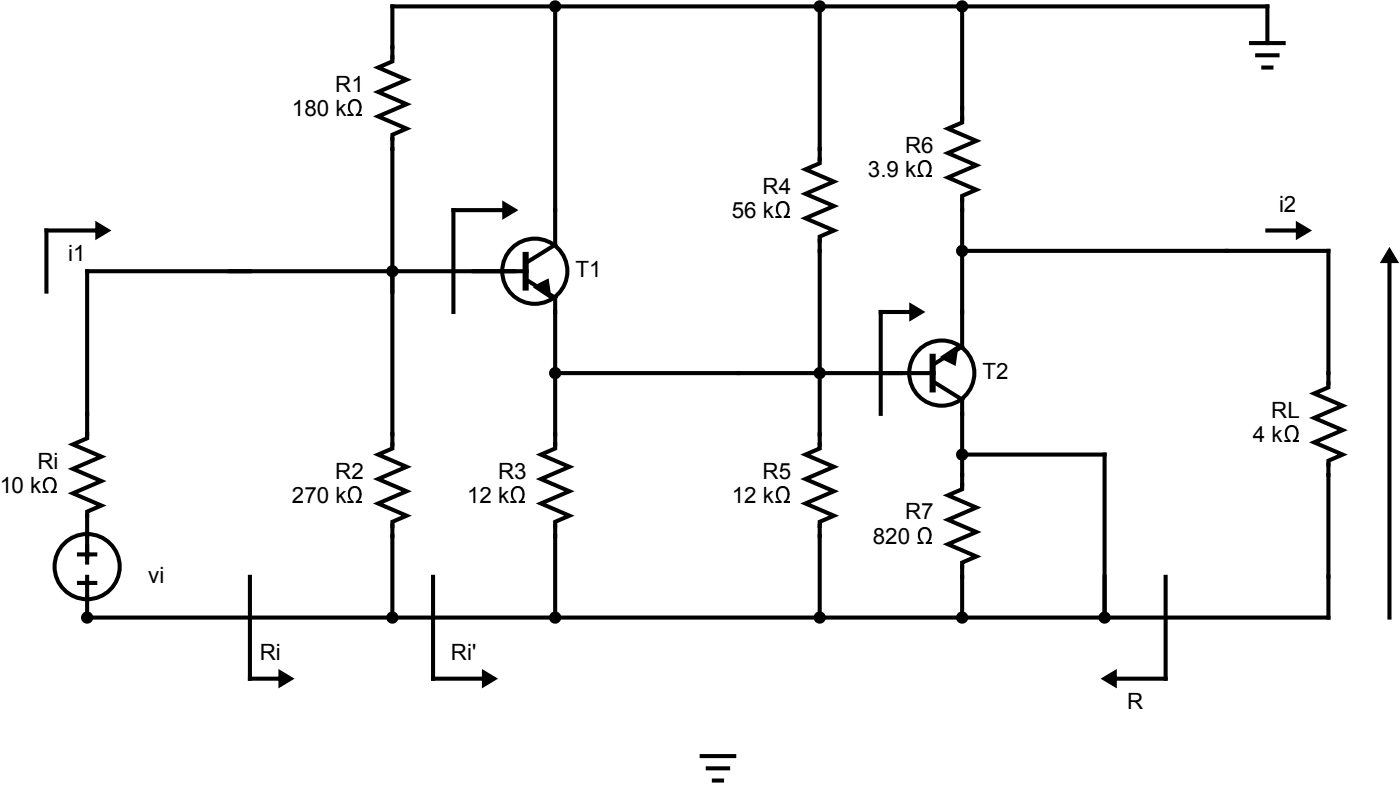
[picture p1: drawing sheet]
<svg xmlns="http://www.w3.org/2000/svg" width="182mm" height="102mm" viewBox="0 0 182 102" stroke-linecap="round" stroke-linejoin="round" font-family="sans-serif">
<g fill="none" stroke="#000" stroke-width=".53">
<path d="M72.2 .8v31l-3.9 2.4M106.6 .8v20.4l-1.9 .8 3.7 1.6-3.7 1.6 3.7 1.6-3.7 1.5 3.7 1.6-1.8 .8v27.5l-1.9 .8 3.7 1.6-3.7 1.6 3.7 1.6-3.7 1.6 3.7 1.6-1.8 .8v12.4M125.1 .8v15.1l-1.9 .8 3.8 1.6-3.8 1.6 3.8 1.6-3.8 1.6 3.8 1.5-1.9 .8v19.6l-3.8 2.4M162.7 5.6h4.2M163.5 7.2h2.6M164.3 8.8h1M164.8 5.6v-4.8h-113.8v7.2l-1.8 .8 3.7 1.6-3.7 1.5 3.7 1.6-3.7 1.6 3.7 1.6-1.9 .8v40.7l-1.8 .8 3.7 1.6-3.7 1.6 3.7 1.6-3.7 1.6 3.7 1.6-1.9 .8v12.4M12.7 29.1l1.3 .8-1.3 .8zM12.7 29.9h-6.7v8M65.6 26.5l1.3 .8-1.3 .8zM65.6 27.3h-6.6v13.2M68.3 36.3l3.9 2.4v19.5l-1.9 .8 3.7 1.6-3.7 1.6 3.7 1.6-3.7 1.6 3.7 1.6-1.8 .8v12.4"/>
<path d="M68.5 35.2h-57.2v21.7l-1.8 .8 3.7 1.6-3.7 1.6 3.7 1.6-3.7 1.6 3.7 1.6-1.9 .7v6.7M70.1 37.1l1-.5 .3 1.8-1.6-1.1 .5-.2M118.5 39.7l1.3 .8-1.3 .8zM125.1 32.6h47.6v17.7l-1.8 .8 3.7 1.6-3.7 1.6 3.7 1.6-3.7 1.6 3.7 1.5-1.9 .8v20.4h-161.4v-5.3M164.8 29.9h4M168.8 29.1l1.3 .8-1.3 .8zM180.7 32.6l.8 1.3h-1.6zM180.7 33.9v46.3M72.2 48.5h49.2M118.5 40.5h-4v13.2M121.3 49.5l3.8 2.4v11.6l-1.9 .8 3.8 1.6-3.8 1.6 3.8 1.6-3.8 1.6 3.8 1.6-1.9 .8v7.1M123 46.6l1 .5 .3-1.8-1.6 1 .5 .3"/>
<path d="M125.1 59h18.5v21.2M10.3 72h2.1M10.3 75.7h2.1M32.5 74.9v13.2h4M56.3 74.9v13.2h6.6M151.6 74.9v13.2h-6.7M36.5 87.4l1.3 .7-1.3 .8zM62.9 87.4l1.3 .7-1.3 .8zM91.2 98.2h4.3M92 99.8h2.7M143.6 88.1l1.3-.7v1.5zM92.8 101.4h1.1"/>
<circle cx="72.2" cy=".8" r=".53"/>
<circle cx="106.6" cy=".8" r=".53"/>
<circle cx="125.1" cy=".8" r=".53"/>
<circle cx="51" cy="35.2" r=".53"/>
<circle cx="69.5" cy="35.2" r="4.2"/>
<circle cx="125.1" cy="32.6" r=".53"/>
<circle cx="72.2" cy="48.5" r=".53"/>
<circle cx="106.6" cy="48.5" r=".53"/>
<circle cx="122.5" cy="48.5" r="4.2"/>
<circle cx="125.1" cy="59" r=".53"/>
<circle cx="11.3" cy="73.6" r="4.2"/>
<circle cx="11.3" cy="80.2" r=".53"/>
<circle cx="51" cy="80.2" r=".53"/>
<circle cx="72.2" cy="80.2" r=".53"/>
<circle cx="106.6" cy="80.2" r=".53"/>
<circle cx="125.1" cy="80.2" r=".53"/>
<circle cx="143.6" cy="80.2" r=".53"/>
</g>
<g fill="#000">
<path d="M12.7 29.1l1.3 .8-1.3 .8zM65.6 26.5l1.3 .8-1.3 .8zM68.3 36.3l3.9 2.4zM70.1 37.1l1-.5 .3 1.8-1.6-1.1 .5-.2zM68.3 34.2l3.9-2.4zM168.8 29.1l1.3 .8-1.3 .8zM180.7 32.6l.8 1.3h-1.6zM118.5 39.7l1.3 .8-1.3 .8zM121.3 47.4l3.8-2.4zM122.7 46.3l1.6-1-.3 1.8-1-.5h.2zM121.3 49.5l3.8 2.4zM36.5 87.4l1.3 .7-1.3 .8z"/>
<path d="M62.9 87.4l1.3 .7-1.3 .8zM143.6 88.1l1.3-.7v1.5z"/>
<circle cx="72.2" cy=".8" r=".53"/>
<circle cx="106.6" cy=".8" r=".53"/>
<circle cx="125.1" cy=".8" r=".53"/>
<circle cx="51" cy="35.2" r=".53"/>
<circle cx="125.1" cy="32.6" r=".53"/>
<circle cx="72.2" cy="48.5" r=".53"/>
<circle cx="106.6" cy="48.5" r=".53"/>
<circle cx="125.1" cy="59" r=".53"/>
<circle cx="11.3" cy="80.2" r=".53"/>
<circle cx="51" cy="80.2" r=".53"/>
<circle cx="72.2" cy="80.2" r=".53"/>
<circle cx="106.6" cy="80.2" r=".53"/>
<circle cx="125.1" cy="80.2" r=".53"/>
<circle cx="143.6" cy="80.2" r=".53"/>
</g>
<path d="M68.3 33.1v4.2M121.3 46.3v4.3" fill="none" stroke="#000" stroke-width=".79"/>
<g font-size="2.9">
<text x="43.6" y="11.9">R1</text>
<text x="38" y="15.1">180 k</text>
<text x="112.9" y="23">3.9 k</text>
<text x="117.7" y="19.8">R6</text>
<text x="95.1" y="28.3">56 k</text>
<text x="99.2" y="25.1">R4</text>
<text x="166.3" y="27.5">i2</text>
<text x="8.9" y="33.9">i1</text>
<text x="74.8" y="36">T1</text>
<text x="127.7" y="49.2">T2</text>
<text x="162.9" y="57.4">4 k</text>
<text x="165.3" y="54.2">RL</text>
<text x="-.1" y="64">10 k</text>
<text x="4.9" y="60.9">Ri</text>
<text x="38" y="65.4">270 k</text>
<text x="43.6" y="62.2">R2</text>
<text x="60.7" y="65.4">12 k</text>
<text x="64.8" y="62.2">R3</text>
<text x="95.1" y="65.4">12 k</text>
<text x="99.2" y="62.2">R5</text>
<text x="113.5" y="70.6">820</text>
<text x="117.7" y="67.5">R7</text>
<text x="19.3" y="75.7">vi</text>
<text x="33.8" y="85.7">Ri</text>
<text x="58.6" y="85.7">Ri'</text>
<text x="146.5" y="92.1">R</text>
</g>
</svg>
